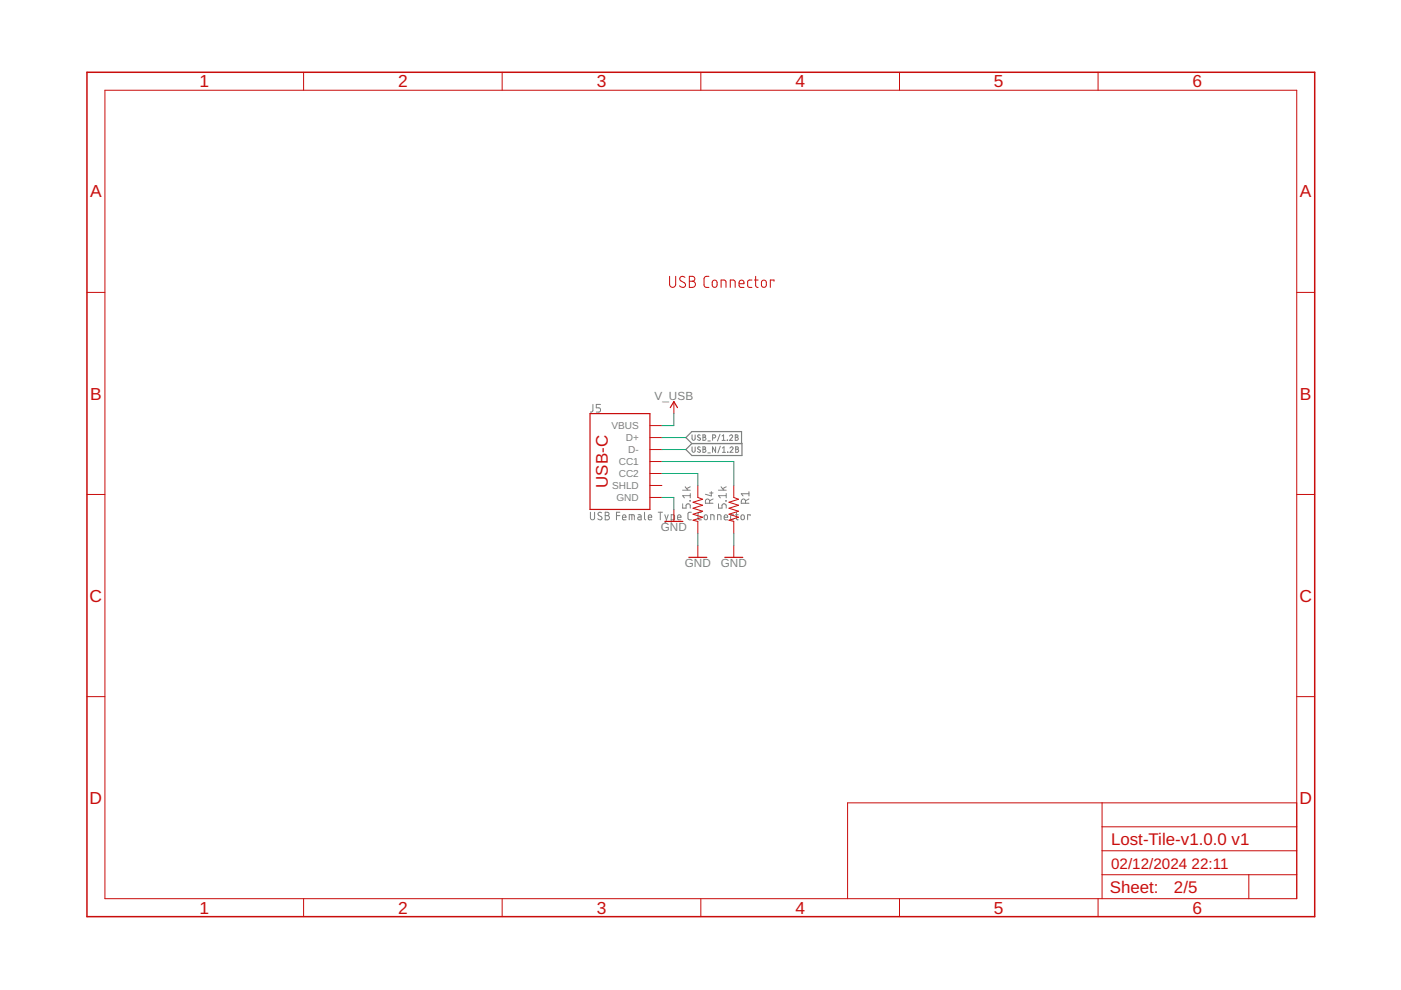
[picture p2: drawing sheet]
<svg xmlns="http://www.w3.org/2000/svg" width="297mm" height="210mm" viewBox="0 0 297 210" stroke-linecap="round" stroke-linejoin="round" font-family="sans-serif">
<g fill="none" stroke="#808080" stroke-width=".21">
<path d="M125.7 85.7v1.4l-.5 .3M127.3 85.7h-.9v.8h.6a.46 .46 0 0 1 .3 .4 .46 .46 0 0 1-.3 .5h-.6M146.7 94.7v.9l.3 .3 .3-.2 .1-1M146.7 92.2v.8l.3 .3 .3-.1 .1-1M148.5 94.8h-.4l-.2 .2 .5 .4a.32 .32 0 0 1-.1 .5 .32 .32 0 0 1-.4-.2M148.5 92.3l-.4-.1-.2 .3 .5 .4a.32 .32 0 0 1-.1 .5 .32 .32 0 0 1-.4-.2M149 94.7l.6 .1v.4h-.2l.3 .3-.2 .4h-.5zM149 92.2l.6 .1v.3l-.2 .1 .3 .3-.2 .3-.5 .1zM149 95.2h.4M149 92.7h.4M150.1 96h.5M150.1 93.5h.5"/>
<path d="M151.1 92.8l.6-.1v-.4l-.6-.1v1.2M151.7 94.7v1.2l-.6-1.2v1.2M152.7 92.1l-.6 1.4M152.7 94.6l-.5 1.4M153.1 93.4h.7M153.1 92.5l.3-.3v1.2M153.2 95.9h.6M153.2 95l.3-.3v1.2M154.3 93.3h.1M154.3 95.9h.1M154.7 92.5a.32 .32 0 0 1 .4-.3 .32 .32 0 0 1 .2 .5l-.6 .7h.6M154.8 95a.32 .32 0 0 1 .4-.2 .32 .32 0 0 1 .1 .4l-.5 .7h.6"/>
<path d="M155.9 92.2l.5 .1v.3l-.2 .1 .3 .3-.1 .3-.5 .1zM155.9 92.7h.3M156 94.7l.5 .1v.4h-.2l.3 .3-.2 .4h-.4zM156 95.2h.3M125.2 108.6v1.2a.44 .44 0 0 0 .4 .4 .44 .44 0 0 0 .5-.4v-1.2M127.6 108.7a.41 .41 0 0 0-.7 0 .41 .41 0 0 0 .1 .6l.5 .2a.44 .44 0 0 1-.1 .7 .44 .44 0 0 1-.7-.2M128.3 108.6h.5a.36 .36 0 0 1 .3 .4 .36 .36 0 0 1-.3 .3 .44 .44 0 0 1 .4 .5 .44 .44 0 0 1-.4 .4h-.5zM128.3 109.3h.5M130.7 109.3h.7M131.4 108.6h-.7v1.6M132 109.7h.7a.39 .39 0 0 0-.2-.5 .39 .39 0 0 0-.5 .3l.1 .7h.6M133.4 110.2v-1.1l1 .1 .1 1"/>
<path d="M134 109.1v1.1M135.3 109.1l.5 .1 .1 .2v.8h-.5l-.2-.2 .1-.3 .6-.1M136.7 108.6v1.4l.2 .2M137.5 109.7h.7a.38 .38 0 0 0-.3-.5 .38 .38 0 0 0-.4 .3v.7h.7M139.6 108.6h.9M140 108.6v1.6M140.9 109.1l.4 1.1M141.7 109.1l-.6 1.7h-.2M142.3 110.2h.7v-.8l-.1-.2-.6-.1v1.7M143.7 109.7h.7a.38 .38 0 0 0-.3-.5 .38 .38 0 0 0-.4 .3v.7h.7M144.7 106.8v.9h.8v-.5a.45 .45 0 0 1 .4-.4 .45 .45 0 0 1 .4 .4v.5M144.7 103.9h1.6"/>
<path d="M145.3 103.2l.5 .7M146.3 106.2h.1M146.3 105.1h-1.6l.4 .5M146.3 104.6v1M146.3 103.2l-.7 .4M146.6 108.6h-.5l-.2 .4v1l.2 .2h.5M148.7 108.6h-.5l-.2 .4v1l.2 .2h.5M149.4 109.2h.5l.1 .7a.36 .36 0 0 1-.4 .3 .36 .36 0 0 1-.3-.3zM150.5 106.7v-.4a.44 .44 0 0 0-.5-.5 .44 .44 0 0 0-.4 .5v.4h1.6M150.5 104.5h.7M150.7 110.2v-1.1l.7 .2v.9M150.8 104.2v1l-1.2-.4"/>
<path d="M151.2 105.8l-.7 .4M152.1 110.2v-1.1l.7 .2 .1 .9M152.3 106.8v.9h.8v-.5a.45 .45 0 0 1 .4-.4 .45 .45 0 0 1 .5 .4v.5M152.3 103.9h1.7M152.9 103.2l.5 .7M153.5 109.7h.8a.39 .39 0 0 0-.3-.5 .39 .39 0 0 0-.5 .3l.1 .7h.7M153.9 106.2h.1zM154 104.6v1M154 105.1h-1.7l.4 .5M154 103.2l-.8 .4M155.5 109.1l-.4 .1-.2 .2 .1 .8h.5M156 109.1h.5"/>
<path d="M156.1 108.6l.1 1.5 .3 .1M157.2 109.2h.5l.1 .7a.36 .36 0 0 1-.3 .3 .36 .36 0 0 1-.4-.3zM158.1 106.7v-.4a.46 .46 0 0 0-.5-.5 .46 .46 0 0 0-.4 .5v.4h1.6M158.8 105.8l-.7 .4M158.8 104.7h-1.6l.3 .5M158.8 104.2v1M159 109.3v-.2h-.5v1.1"/>
</g>
<path d="M145.4 95.3l1.3-1.3h10.6v2.6h-10.6zM146.7 94l-1.3-1.2 1.3-1.3h10.5v2.5" fill="none" stroke="#808080" stroke-width=".25"/>
<g fill="none" stroke="#c90d0c" stroke-width=".21">
<path d="M22.2 19.1h252.7v171.4h-252.7zM64.4 15.3v3.8M106.5 15.3v3.8M148.6 15.3v3.8M190.7 15.3v3.8M232.8 15.3v3.8M142 58.6v1.7a.65 .65 0 0 0 .6 .6 .65 .65 0 0 0 .7-.6v-1.7M145.2 58.8a.58 .58 0 0 0-.8-.1 .58 .58 0 0 0 0 .9l.7 .4a.59 .59 0 0 1 .1 .8 .59 .59 0 0 1-.9 0l-.2-.2M146.2 58.6h.6a.52 .52 0 0 1 .5 .5 .52 .52 0 0 1-.5 .5 .66 .66 0 0 1 .6 .7 .66 .66 0 0 1-.6 .6h-.6zM146.2 59.6h.6M150.3 58.6h-.7l-.3 .5v1.5l.3 .3h.7M151.1 59.6l.5-.2a.86 .86 0 0 1 0 1.5h-.3l-.3-.3z"/>
<path d="M159.4 59.4h-.7l-.2 .4 .1 1 .8 .1M160 59.4h.7M160.2 58.6v1.9l.1 .3 .4 .1M161.6 59.6l.5-.2a.86 .86 0 0 1 0 1.5h-.4l-.2-.3zM164.1 59.6v-.2h-.8v1.5M18.4 62h3.8M152.9 60.9v-1.5h.6l.4 .2v1.3M154.8 60.9v-1.5h.7l.3 .2 .1 1.3M156.7 60.2h1a.54 .54 0 0 0-.3-.8 .54 .54 0 0 0-.7 .5l.1 .9 .9 .1M274.9 62h3.8M137.8 90.2h2.5M137.8 97.9h2.5"/>
<path d="M137.8 92.8h2.5M137.8 95.3h2.5M142.9 85.2v2.5M18.4 104.8h3.8M137.8 105.5h2.5M137.8 100.4h2.5M137.8 102.9h2.5M142.9 108v2.6M148 102.9v2.6l1 .4-2.1 .6 2.1 .6-2.1 .7 2.1 .6-2.1 .6 2.1 .7-2.1 .6 1.1 .3v2.5M148 115.6v2.6M155.6 102.9v2.6l1 .4-2 .6 2 .6-2 .7 2 .6-2 .6 2 .7-2 .6 1 .3v2.5M155.6 115.6v2.6"/>
<path d="M274.9 104.8h3.8M18.4 147.7h3.8M274.9 147.7h3.8M233.7 170.2v20.3M233.7 175.3h41.2M274.9 170.2h-95.2v20.3M64.4 190.5v3.9M106.5 190.5v3.9M148.6 190.5v3.9M190.7 190.5v3.9M232.8 190.5v3.9M233.7 185.5h41.2"/>
<path d="M233.7 180.4h41.2M264.8 185.5v5"/>
</g>
<path d="M18.4 15.3h260.3v179.1h-260.3z" fill="none" stroke="#c90d0c" stroke-width=".32"/>
<path d="M125.1 87.7h12.7v20.3h-12.7zM142.1 86.4l.8-1.2 .7 1.2M141 110.6h3.8M146 118.2h3.9M153.7 118.2h3.8" fill="none" stroke="#c90d0c" stroke-width=".25"/>
<path d="M140.3 97.9h15.3v5M140.3 95.3h5.1M140.3 92.8h5.1M142.9 87.7v2.5h-2.6M140.3 105.5h2.6v2.5M140.3 100.4h7.7v2.5M148 113.1v2.5M155.6 113.1v2.5" fill="none" stroke="#0dab76" stroke-width=".21"/>
<g font-size="3.7" fill="#c90d0c">
<text x="42.3" y="18.5">1</text>
<text x="84.4" y="18.5">2</text>
<text x="126.5" y="18.5">3</text>
<text x="168.6" y="18.5">4</text>
<text x="210.7" y="18.5">5</text>
<text x="252.9" y="18.5">6</text>
<text x="19.1" y="41.9">A</text>
<text x="275.6" y="41.9">A</text>
<text x="19.1" y="84.7">B</text>
<text x="275.6" y="84.7">B</text>
<text x="19" y="127.6">C</text>
<text x="275.5" y="127.6">C</text>
<text x="19" y="170.4">D</text>
<text x="275.5" y="170.4">D</text>
<text x="42.3" y="193.7">1</text>
<text x="84.4" y="193.7">2</text>
<text x="126.5" y="193.7">3</text>
<text x="168.6" y="193.7">4</text>
<text x="210.7" y="193.7">5</text>
<text x="252.9" y="193.7">6</text>
</g>
<g font-size="3.6" fill="#c90d0c">
<text x="128.9" y="103.4" transform="rotate(-90 128.9 103.4)">USB-C</text>
<text x="235.6" y="179.1">Lost-Tile-v1.0.0 v1</text>
<text x="235.3" y="189.4">Sheet:</text>
<text x="248.9" y="189.3">2/5</text>
</g>
<g font-size="3.2" fill="#c90d0c">
<text x="235.6" y="184.2">02/12/2024</text>
<text x="252.6" y="184.2">22:11</text>
</g>
<g font-size="2.5" fill="#808080">
<text x="138.8" y="84.9">V_USB</text>
<text x="140.1" y="112.6">GND</text>
<text x="145.2" y="120.2">GND</text>
<text x="152.8" y="120.2">GND</text>
</g>
<g font-size="2.1" fill="#808080">
<text x="129.7" y="91">VBUS</text>
<text x="132.7" y="93.5">D+</text>
<text x="131.2" y="98.6">CC1</text>
<text x="131.2" y="101.2">CC2</text>
<text x="133.2" y="96.1">D-</text>
<text x="129.8" y="103.7">SHLD</text>
<text x="130.7" y="106.2">GND</text>
</g>
</svg>
